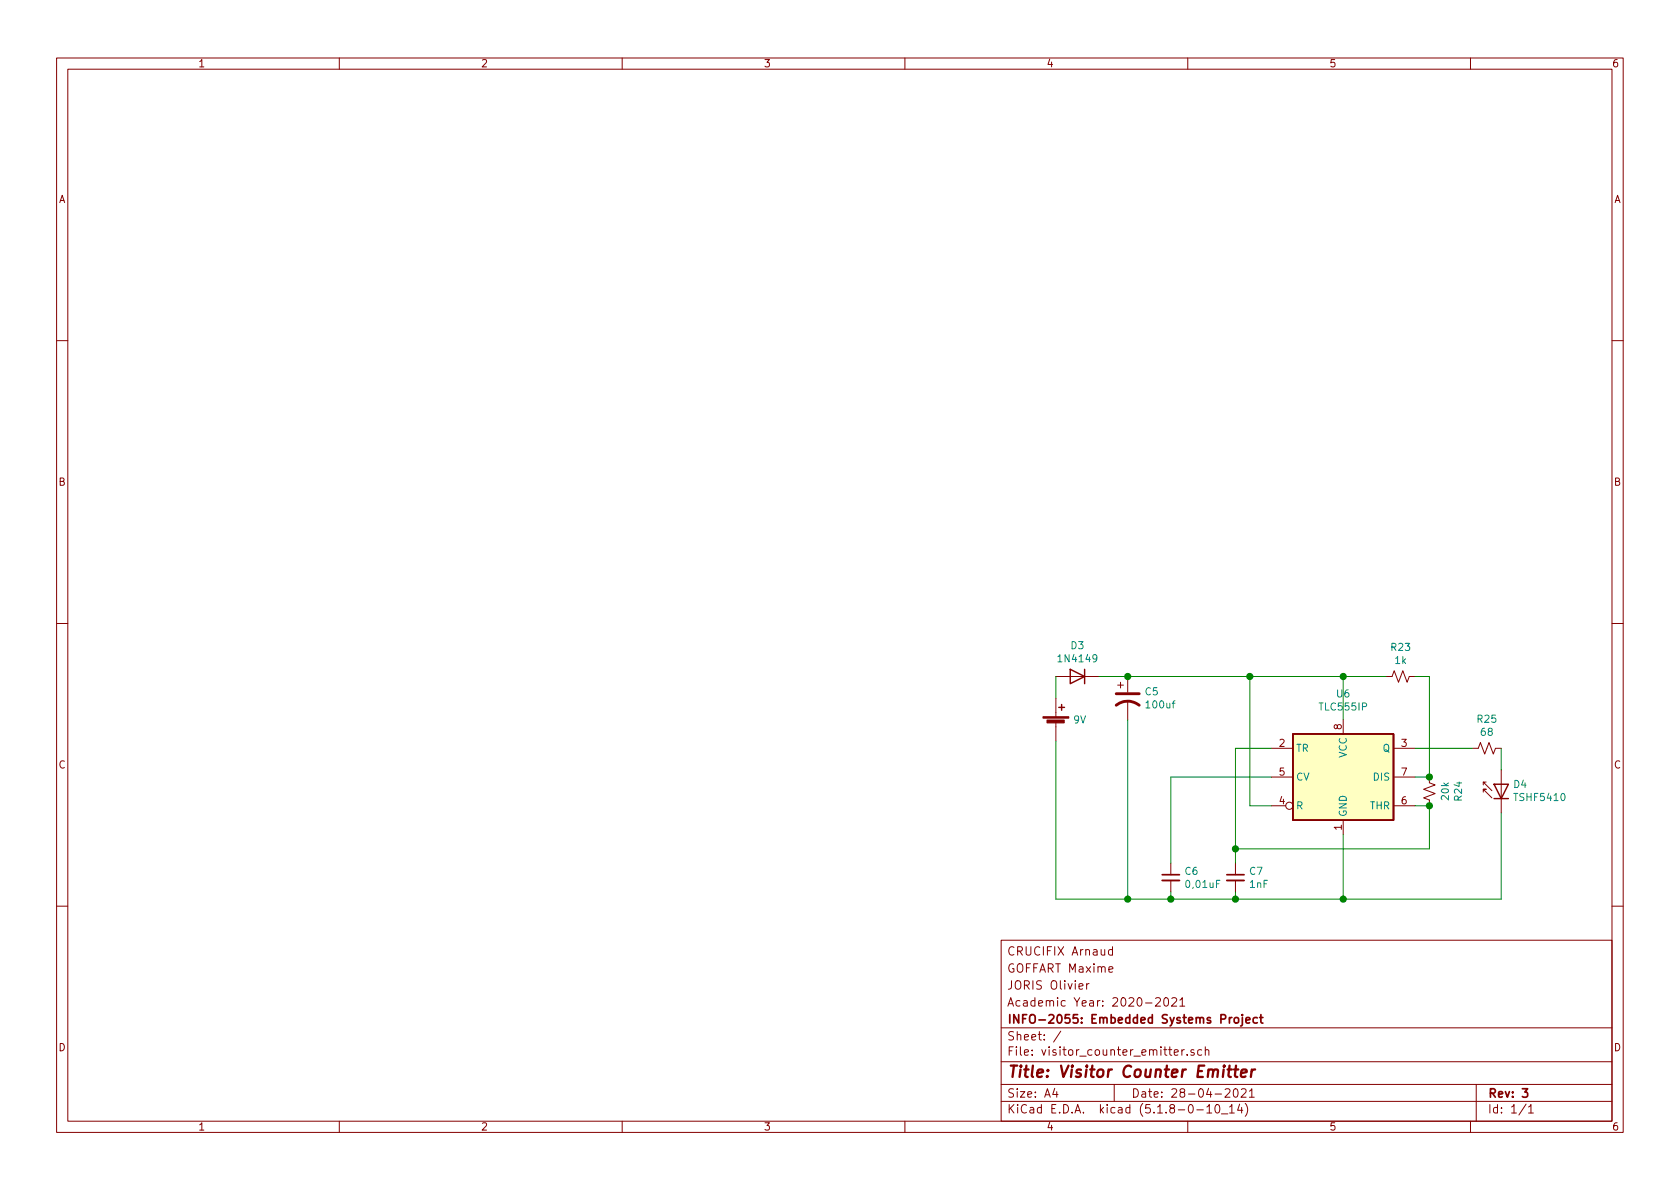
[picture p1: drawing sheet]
EESchema Schematic File Version 4
EELAYER 30 0
EELAYER END
$Descr A4 11693 8268
encoding utf-8
Sheet 1 1
Title "Visitor Counter Emitter"
Date "28-04-2021"
Rev "3"
Comp "INFO-2055: Embedded Systems Project"
Comment1 "Academic Year: 2020-2021"
Comment2 "JORIS Olivier"
Comment3 "GOFFART Maxime"
Comment4 "CRUCIFIX Arnaud"
$EndDescr
$Comp
L LED:IR204A D4
U 1 1
P 10450 5450
F 0 "D4" V 10446 5370 50  0000 R CNN
F 1 "TSHF5410" V 10355 5370 50  0000 R CNN
F 2 "LED_THT:LED_D3.0mm_IRBlack" H 10450 5625 50  0001 C CNN
F 3 "http://www.everlight.com/file/ProductFile/IR204-A.pdf" H 10400 5450 50  0001 C CNN
	1    10450 5450
	0    -1   -1   0   
$EndComp
$Comp
L Device:R_Small_US R25
U 1 1
P 10350 5200
F 0 "R25" H 10350 5405 50  0000 C CNN
F 1 "68" H 10350 5314 50  0000 C CNN
F 2 "" V 10350 5200 50  0001 C CNN
F 3 "~" V 10350 5200 50  0001 C CNN
	1    10350 5200
	1    0    0    -1  
$EndComp
$Comp
L Diode:1N4149 D3
U 1 1
P 7500 4700
F 0 "D3" H 7500 4917 50  0000 C CNN
F 1 "1N4149" H 7500 4826 50  0000 C CNN
F 2 "Diode_THT:D_DO-35_SOD27_P7.62mm_Horizontal" H 7500 4525 50  0001 C CNN
F 3 "http://www.microsemi.com/document-portal/doc_view/11580-lds-0239" H 7500 4700 50  0001 C CNN
	1    7500 4700
	-1   0    0    -1  
$EndComp
$Comp
L Device:Battery_Cell BT?
U 1 1
P 7350 5050
F 0 "BT?" H 7468 5146 50  0001 L CNN
F 1 "9V" H 7468 5100 50  0000 L CNN
F 2 "" V 7350 5110 50  0001 C CNN
F 3 "~" V 7350 5110 50  0001 C CNN
	1    7350 5050
	1    0    0    -1  
$EndComp
Wire Wire Line
	7650 4700 7850 4700
$Comp
L Device:CP1 C5
U 1 1
P 7850 4850
F 0 "C5" H 7965 4896 50  0000 L CNN
F 1 "100uf" H 7965 4805 50  0000 L CNN
F 2 "" H 7850 4850 50  0001 C CNN
F 3 "~" H 7850 4850 50  0001 C CNN
	1    7850 4850
	1    0    0    -1  
$EndComp
Wire Wire Line
	8850 5600 8700 5600
Wire Wire Line
	10450 5200 10450 5350
$Comp
L Device:R_Small_US R23
U 1 1
P 9750 4700
F 0 "R23" H 9750 4905 50  0000 C CNN
F 1 "1k" H 9750 4814 50  0000 C CNN
F 2 "" V 9750 4700 50  0001 C CNN
F 3 "~" V 9750 4700 50  0001 C CNN
	1    9750 4700
	1    0    0    -1  
$EndComp
Wire Wire Line
	7350 4700 7350 4850
Wire Wire Line
	8700 4700 9350 4700
Wire Wire Line
	9650 4700 9350 4700
Connection ~ 9350 4700
Wire Wire Line
	9850 4700 9950 4700
Wire Wire Line
	9950 5400 9850 5400
Connection ~ 9950 5400
$Comp
L Device:R_Small_US R24
U 1 1
P 9950 5500
F 0 "R24" H 9950 5705 50  0000 C CNN
F 1 "20k" H 9950 5614 50  0000 C CNN
F 2 "" V 9950 5500 50  0001 C CNN
F 3 "~" V 9950 5500 50  0001 C CNN
	1    9950 5500
	0    1    1    0   
$EndComp
Wire Wire Line
	9850 5600 9950 5600
Wire Wire Line
	9850 5200 10250 5200
Wire Wire Line
	8700 4700 8700 5600
Wire Wire Line
	9350 4700 9350 5000
Wire Wire Line
	9950 4700 9950 5400
Connection ~ 7850 4700
Wire Wire Line
	7850 4700 8700 4700
Connection ~ 8700 4700
$Comp
L Timer:TLC555xP U6
U 1 1
P 9350 5400
F 0 "U6" H 9350 5981 50  0000 C CNN
F 1 "TLC555IP" H 9350 5890 50  0000 C CNN
F 2 "Package_DIP:DIP-8_W7.62mm" H 10000 5000 50  0001 C CNN
F 3 "http://www.ti.com/lit/ds/symlink/tlc555.pdf" H 10200 5000 50  0001 C CNN
	1    9350 5400
	1    0    0    -1  
$EndComp
$Comp
L Device:C_Small C7
U 1 1
P 8600 6100
F 0 "C7" H 8692 6146 50  0000 L CNN
F 1 "1nF" H 8692 6055 50  0000 L CNN
F 2 "" H 8600 6100 50  0001 C CNN
F 3 "~" H 8600 6100 50  0001 C CNN
	1    8600 6100
	1    0    0    -1  
$EndComp
$Comp
L Device:C_Small C6
U 1 1
P 8150 6100
F 0 "C6" H 8242 6146 50  0000 L CNN
F 1 "0,01uF" H 8242 6055 50  0000 L CNN
F 2 "" H 8150 6100 50  0001 C CNN
F 3 "~" H 8150 6100 50  0001 C CNN
	1    8150 6100
	1    0    0    -1  
$EndComp
Wire Wire Line
	9950 5600 9950 5900
Connection ~ 9950 5600
Wire Wire Line
	7850 5000 7850 6250
Wire Wire Line
	7350 5150 7350 6250
Wire Wire Line
	9350 5800 9350 6250
Wire Wire Line
	10450 6250 9350 6250
Wire Wire Line
	10450 5650 10450 6250
Connection ~ 7850 6250
Wire Wire Line
	7850 6250 7350 6250
Connection ~ 9350 6250
Wire Wire Line
	8850 5200 8600 5200
Wire Wire Line
	8600 5200 8600 5900
Wire Wire Line
	9950 5900 8600 5900
Connection ~ 8600 5900
Wire Wire Line
	8600 5900 8600 6000
Wire Wire Line
	7850 6250 8150 6250
Wire Wire Line
	8850 5400 8150 5400
Wire Wire Line
	8150 5400 8150 6000
Wire Wire Line
	8150 6200 8150 6250
Connection ~ 8150 6250
Wire Wire Line
	8150 6250 8600 6250
Wire Wire Line
	8600 6200 8600 6250
Connection ~ 8600 6250
Wire Wire Line
	8600 6250 9350 6250
$EndSCHEMATC
